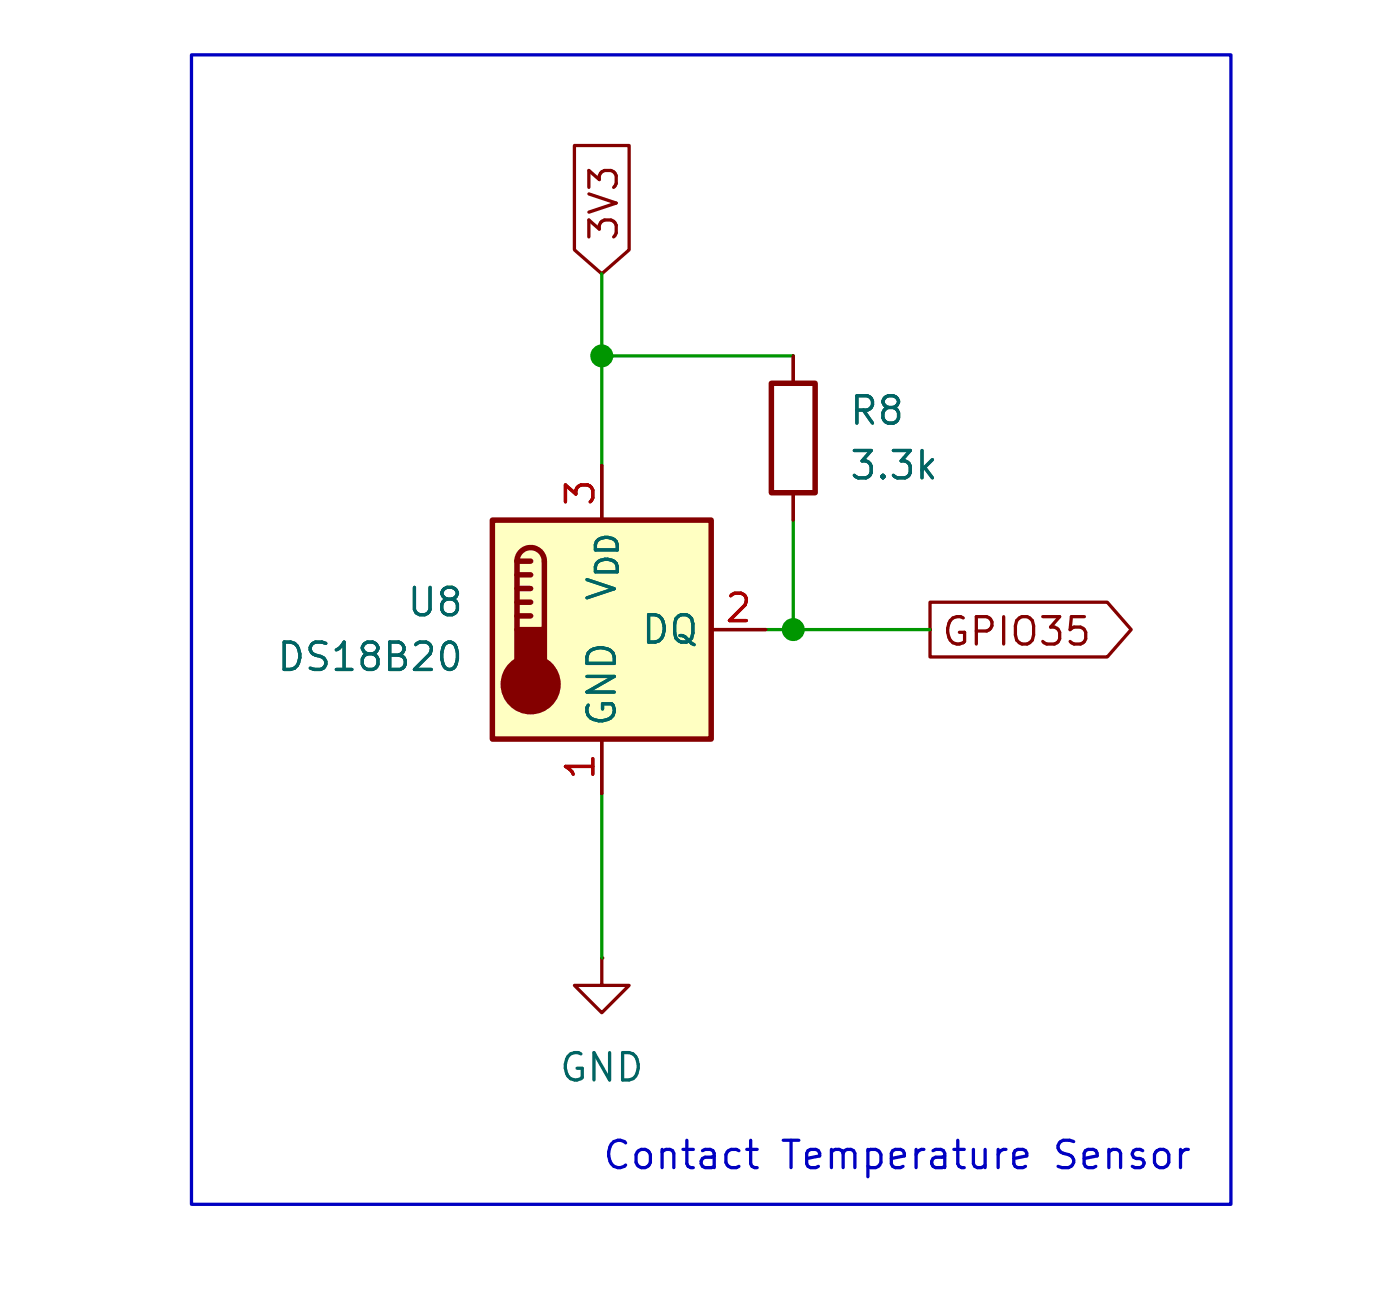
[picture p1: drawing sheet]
(kicad_sch
 (version 20250114)
 (generator "eeschema")
 (generator_version "9.0")
 (paper "User" 65 60)
 (lib_symbols
  (symbol "Device:R"
   (pin_numbers (hide yes))
   (pin_names
    (offset 0)) (exclude_from_sim no) (in_bom yes) (on_board yes)
   (property "Reference" "R" (at 2.032 0 90) (effects (font (size 1.27 1.27))))
   (property "Value" "R" (at 0 0 90) (effects (font (size 1.27 1.27))))
   (property "Footprint" "" (at -1.778 0 90) (effects (font (size 1.27 1.27)) (hide yes)))
   (property "Datasheet" "~" (at 0 0 0) (effects (font (size 1.27 1.27)) (hide yes)))
   (property "Description" "Resistor" (at 0 0 0) (effects (font (size 1.27 1.27)) (hide yes)))
   (symbol "R_0_1"
    (rectangle (start -1.016 -2.54) (end 1.016 2.54) (stroke (width 0.254) (type default)) (fill (type none))))
   (symbol "R_1_1"
    (pin passive line (at 0 3.81 270) (length 1.27) (name "~" (effects (font (size 1.27 1.27)))) (number "1" (effects (font (size 1.27 1.27)))))
    (pin passive line (at 0 -3.81 90) (length 1.27) (name "~" (effects (font (size 1.27 1.27)))) (number "2" (effects (font (size 1.27 1.27))))))
   (embedded_fonts no))
  (symbol "Sensor_Temperature:DS18B20" (exclude_from_sim no) (in_bom yes) (on_board yes)
   (property "Reference" "U" (at -3.81 6.35 0) (effects (font (size 1.27 1.27))))
   (property "Value" "DS18B20" (at 6.35 6.35 0) (effects (font (size 1.27 1.27))))
   (property "Footprint" "Package_TO_SOT_THT:TO-92_Inline" (at -25.4 -6.35 0) (effects (font (size 1.27 1.27)) (hide yes)))
   (property "Datasheet" "http://datasheets.maximintegrated.com/en/ds/DS18B20.pdf" (at -3.81 6.35 0) (effects (font (size 1.27 1.27)) (hide yes)))
   (property "Description" "Programmable Resolution 1-Wire Digital Thermometer TO-92" (at 0 0 0) (effects (font (size 1.27 1.27)) (hide yes)))
   (symbol "DS18B20_0_1"
    (rectangle (start -5.08 5.08) (end 5.08 -5.08) (stroke (width 0.254) (type default)) (fill (type background)))
    (polyline (pts (xy -3.937 3.175) (xy -3.937 0)) (stroke (width 0.254) (type default)) (fill (type none)))
    (polyline (pts (xy -3.937 3.175) (xy -3.302 3.175)) (stroke (width 0.254) (type default)) (fill (type none)))
    (polyline (pts (xy -3.937 2.54) (xy -3.302 2.54)) (stroke (width 0.254) (type default)) (fill (type none)))
    (polyline (pts (xy -3.937 1.905) (xy -3.302 1.905)) (stroke (width 0.254) (type default)) (fill (type none)))
    (polyline (pts (xy -3.937 1.27) (xy -3.302 1.27)) (stroke (width 0.254) (type default)) (fill (type none)))
    (polyline (pts (xy -3.937 0.635) (xy -3.302 0.635)) (stroke (width 0.254) (type default)) (fill (type none)))
    (arc (start -3.937 3.175) (mid -3.302 3.8073) (end -2.667 3.175) (stroke (width 0.254) (type default)) (fill (type none)))
    (circle (center -3.302 -2.54) (radius 1.27) (stroke (width 0.254) (type default)) (fill (type outline)))
    (polyline (pts (xy -2.667 3.175) (xy -2.667 0)) (stroke (width 0.254) (type default)) (fill (type none)))
    (rectangle (start -2.667 -1.905) (end -3.937 0) (stroke (width 0.254) (type default)) (fill (type outline))))
   (symbol "DS18B20_1_1"
    (pin power_in line (at 0 7.62 270) (length 2.54) (name "V_{DD}" (effects (font (size 1.27 1.27)))) (number "3" (effects (font (size 1.27 1.27)))))
    (pin power_in line (at 0 -7.62 90) (length 2.54) (name "GND" (effects (font (size 1.27 1.27)))) (number "1" (effects (font (size 1.27 1.27)))))
    (pin bidirectional line (at 7.62 0 180) (length 2.54) (name "DQ" (effects (font (size 1.27 1.27)))) (number "2" (effects (font (size 1.27 1.27))))))
   (embedded_fonts no))
  (symbol "power:GND"
   (power)
   (pin_numbers (hide yes))
   (pin_names
    (offset 0) (hide yes)) (exclude_from_sim no) (in_bom yes) (on_board yes)
   (property "Reference" "#PWR" (at 0 -6.35 0) (effects (font (size 1.27 1.27)) (hide yes)))
   (property "Value" "GND" (at 0 -3.81 0) (effects (font (size 1.27 1.27))))
   (property "Footprint" "" (at 0 0 0) (effects (font (size 1.27 1.27)) (hide yes)))
   (property "Datasheet" "" (at 0 0 0) (effects (font (size 1.27 1.27)) (hide yes)))
   (property "Description" "Power symbol creates a global label with name \"GND\" , ground" (at 0 0 0) (effects (font (size 1.27 1.27)) (hide yes)))
   (symbol "GND_0_1"
    (polyline (pts (xy 0 0) (xy 0 -1.27) (xy 1.27 -1.27) (xy 0 -2.54) (xy -1.27 -1.27) (xy 0 -1.27)) (stroke (width 0) (type default)) (fill (type none))))
   (symbol "GND_1_1"
    (pin power_in line (at 0 0 270) (length 0) (name "~" (effects (font (size 1.27 1.27)))) (number "1" (effects (font (size 1.27 1.27))))))
   (embedded_fonts no)))
 (rectangle
  (start 8.89 2.54)
  (end 57.15 55.88)
  (stroke (width 0) (type default))
  (fill (type none)))
 (text "Contact Temperature Sensor\n"
  (exclude_from_sim no)
  (at 41.656 53.848 0)
  (effects (font (size 1.27 1.27))))
 (junction
  (at 27.94 16.51)
  (diameter 0)
  (color 0 0 0 0))
 (junction
  (at 36.83 29.21)
  (diameter 0)
  (color 0 0 0 0))
 (wire
  (pts (xy 35.56 29.21) (xy 36.83 29.21))
  (stroke (width 0) (type default)))
 (wire
  (pts (xy 27.94 36.83) (xy 27.94 44.45))
  (stroke (width 0) (type default)))
 (wire
  (pts (xy 27.94 16.51) (xy 36.83 16.51))
  (stroke (width 0) (type default)))
 (wire
  (pts (xy 27.94 12.7) (xy 27.94 16.51))
  (stroke (width 0) (type default)))
 (wire
  (pts (xy 27.94 16.51) (xy 27.94 21.59))
  (stroke (width 0) (type default)))
 (wire
  (pts (xy 36.83 29.21) (xy 43.18 29.21))
  (stroke (width 0) (type default)))
 (wire
  (pts (xy 36.83 24.13) (xy 36.83 29.21))
  (stroke (width 0) (type default)))
 (global_label "3V3"
  (shape input)
  (at 27.94 12.7 90)
  (fields_autoplaced yes)
  (effects (font (size 1.27 1.27)) (justify left))
  (property "Intersheetrefs" "${INTERSHEET_REFS}" (at 27.94 6.2072 90) (effects (font (size 1.27 1.27)) (justify left) (hide yes))))
 (global_label "GPIO35"
  (shape output)
  (at 43.18 29.21 0)
  (fields_autoplaced yes)
  (effects (font (size 1.27 1.27)) (justify left))
  (property "Intersheetrefs" "${INTERSHEET_REFS}" (at 53.0595 29.21 0) (effects (font (size 1.27 1.27)) (justify left) (hide yes))))
 (symbol
  (lib_id "power:GND")
  (at 27.94 44.45 0)
  (unit 1)
  (exclude_from_sim no)
  (in_bom yes)
  (on_board yes)
  (dnp no)
  (property "Reference" "#PWR016" (at 27.94 50.8 0) (effects (font (size 1.27 1.27)) (hide yes)))
  (property "Value" "GND" (at 27.94 49.53 0) (effects (font (size 1.27 1.27))))
  (property "Footprint" "" (at 27.94 44.45 0) (effects (font (size 1.27 1.27)) (hide yes)))
  (property "Datasheet" "" (at 27.94 44.45 0) (effects (font (size 1.27 1.27)) (hide yes)))
  (property "Description" "Power symbol creates a global label with name \"GND\" , ground" (at 27.94 44.45 0) (effects (font (size 1.27 1.27)) (hide yes)))
  (pin "1"))
 (symbol
  (lib_id "Device:R")
  (at 36.83 20.32 0)
  (unit 1)
  (exclude_from_sim no)
  (in_bom yes)
  (on_board yes)
  (dnp no)
  (fields_autoplaced yes)
  (property "Reference" "R8" (at 39.37 19.0499 0) (effects (font (size 1.27 1.27)) (justify left)))
  (property "Value" "3.3k" (at 39.37 21.5899 0) (effects (font (size 1.27 1.27)) (justify left)))
  (property "Footprint" "Resistor_THT:R_Axial_DIN0204_L3.6mm_D1.6mm_P2.54mm_Vertical" (at 35.052 20.32 90) (effects (font (size 1.27 1.27)) (hide yes)))
  (property "Datasheet" "~" (at 36.83 20.32 0) (effects (font (size 1.27 1.27)) (hide yes)))
  (property "Description" "Resistor" (at 36.83 20.32 0) (effects (font (size 1.27 1.27)) (hide yes)))
  (pin "1")
  (pin "2"))
 (symbol
  (lib_id "Sensor_Temperature:DS18B20")
  (at 27.94 29.21 0)
  (unit 1)
  (exclude_from_sim no)
  (in_bom yes)
  (on_board yes)
  (dnp no)
  (fields_autoplaced yes)
  (property "Reference" "U8" (at 21.59 27.9399 0) (effects (font (size 1.27 1.27)) (justify right)))
  (property "Value" "DS18B20" (at 21.59 30.4799 0) (effects (font (size 1.27 1.27)) (justify right)))
  (property "Footprint" "Package_TO_SOT_THT:TO-92_Inline" (at 2.54 35.56 0) (effects (font (size 1.27 1.27)) (hide yes)))
  (property "Datasheet" "http://datasheets.maximintegrated.com/en/ds/DS18B20.pdf" (at 24.13 22.86 0) (effects (font (size 1.27 1.27)) (hide yes)))
  (property "Description" "Programmable Resolution 1-Wire Digital Thermometer TO-92" (at 27.94 29.21 0) (effects (font (size 1.27 1.27)) (hide yes)))
  (pin "1")
  (pin "2")
  (pin "3")))
